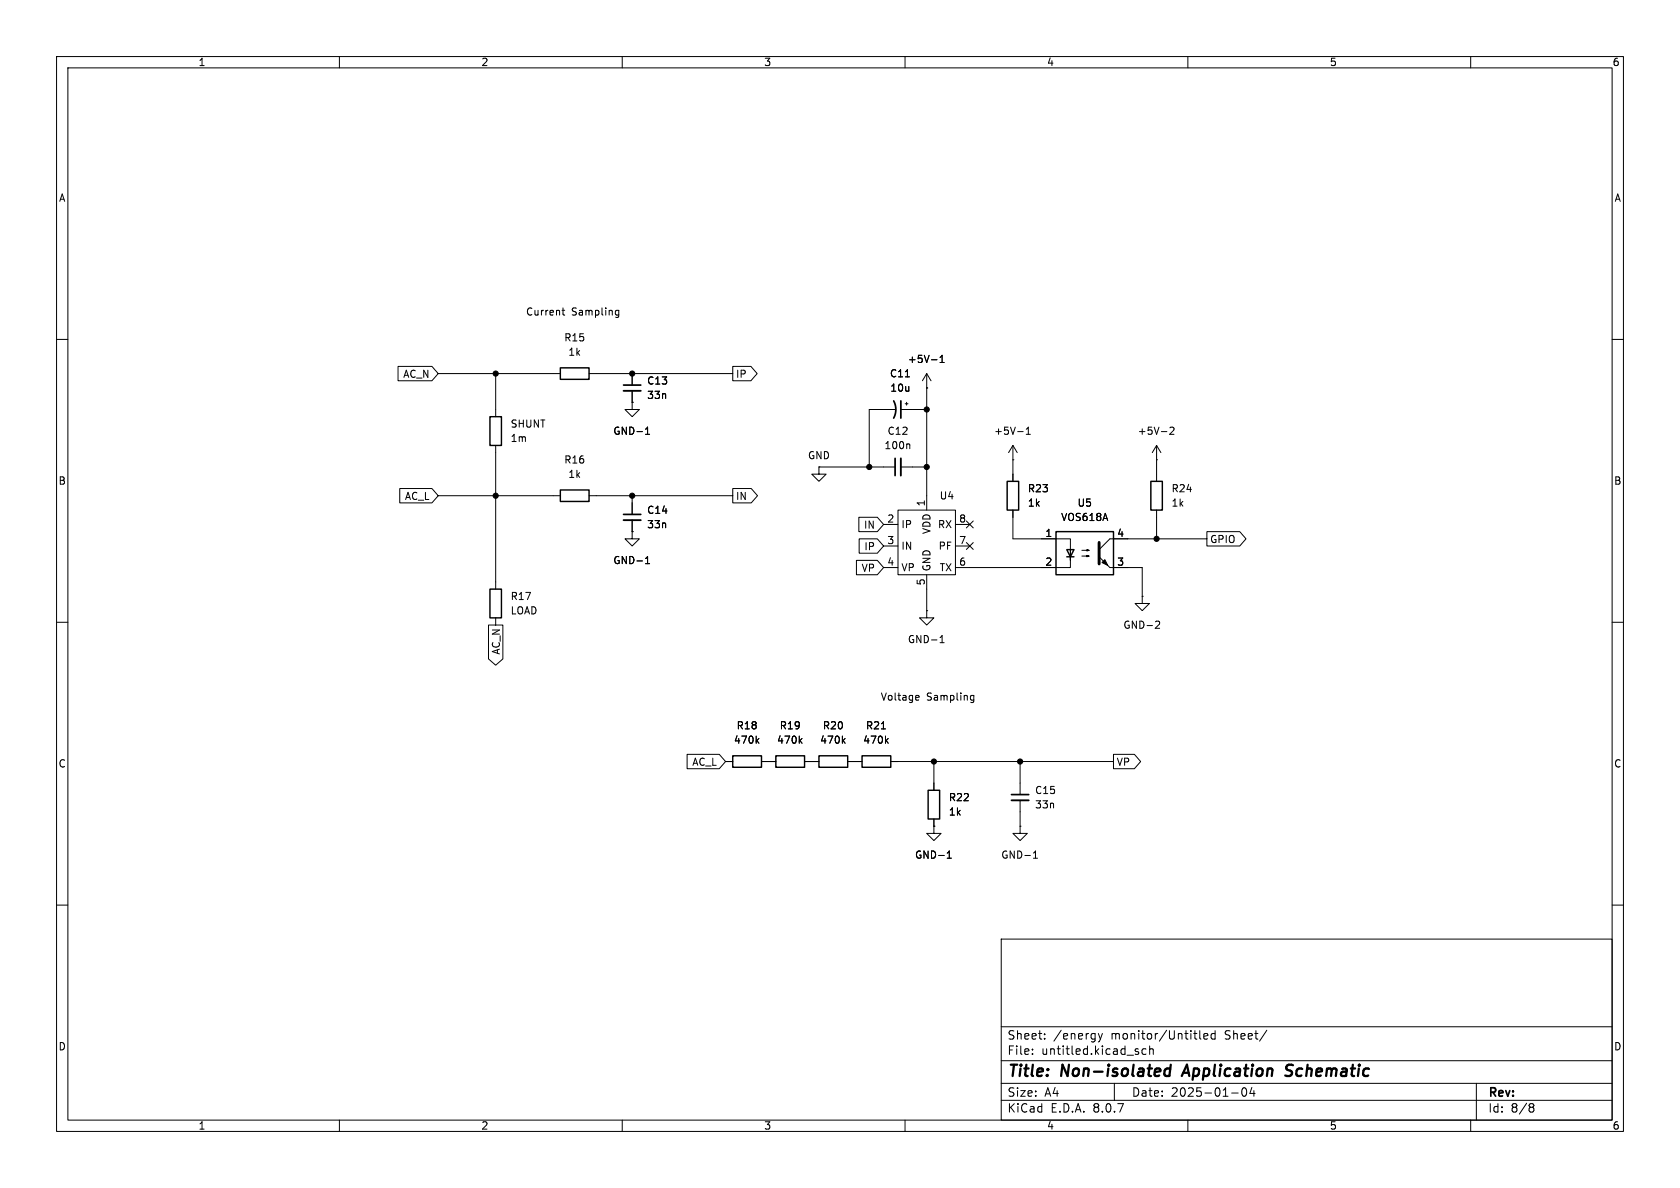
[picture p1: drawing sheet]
<svg xmlns="http://www.w3.org/2000/svg" width="297mm" height="210mm" viewBox="0 0 297 210" stroke-linecap="round" stroke-linejoin="round" font-family="sans-serif">
<g fill="none" stroke="#000" stroke-width=".18">
<path d="M10 10h277v190h-277zM12 12h273v186h-273zM60 10v2M110 10v2M160 10v2M210 10v2M260 10v2M99.4 54.9h.4M99.5 54.4v1.1l.3 .2M108.9 54.9h.5M108.9 55.6h.5M109.4 54.9v1l-.3 .2h-.3"/>
<path d="M10 60h2M70.4 64.8h6l1.1 1.2-1.1 1.3h-6zM77.5 66h21.6M87.6 66v7.7M87.6 78.7v25.4M104.1 66h25.4M111.8 71.1v1.3h1.2l-1.2 1.3-1.3-1.3h1.3M111.8 71.1h.1M111.8 66v2.1M111.8 69.1v2M114.1 76.8h.7M114.1 75.9l.4-.4v1.3"/>
<path d="M129.5 64.8h3.2l1.2 1.2-1.2 1.3h-3.2zM158.2 72.4h-4.5v10.2M159.3 72.4h4.5M160 71.4h.5M160.1 66.6h.7M160.3 71.1v.5M160.7 78.5l.1 .2v.6M163.8 68.6h.1M163.8 66l-.7 1.3M163.8 66v24.2M163.8 66l.8 1.3M164.7 63.6h.9"/>
<path d="M166.2 64.1h.7M166.2 63.2l.4-.4v1.3M179.1 78.7v6.4M179.1 78.7l-.8 1.3M179.1 78.7l.7 1.3M179.9 76.3h1M181.4 76.8h.8M181.4 75.9l.4-.4v1.3M204.5 78.7v6.4M204.5 78.7l-.8 1.3M204.5 78.7l.7 1.3M206.8 75.6l.5-.1 .3 .4-.8 .9h.8"/>
<path d="M285 60h2M70.7 86.4h5.7l1.1 1.2-1.1 1.3h-5.7zM77.5 87.6h21.6M104.1 87.6h25.4M111.8 94v1.3h1.2l-1.2 1.2-1.3-1.2h1.3M111.8 94h.1M111.8 87.6v3.3M111.8 91.9v2.1M114.1 98.7l.4-.3v1.2M114.1 99.6h.7M129.5 86.4h3.3l1.1 1.2-1.1 1.3h-3.3zM144.8 82.6v1.2h1.2l-1.2 1.3-1.3-1.3h1.3"/>
<path d="M144.8 82.6h.1M144.8 82.6h13.4M151.4 99.1h3.7l1.1 1.2-1.1 1.3h-3.7zM151.8 91.4h3.3l1.1 1.3-1.1 1.3h-3.3zM151.9 95.2h3.2l1.1 1.3-1.1 1.3h-3.2zM156.2 92.7h2.5M156.2 96.5h2.5M158.7 90.2h10.2v11.4h-10.2zM159.3 82.6h4.5M168.9 92.7h2.5M168.9 96.5h2.5M170.8 95.9l1.3 1.2"/>
<path d="M170.8 92.1l1.3 1.2M172.1 92.1l-1.3 1.2M172.1 95.9l-1.3 1.2M179.1 81.3h.1M179.1 90.2v5.1h10.1v3.8v-1.9M189.2 98.4v1.9h-20.3M191.3 98.3h1.2l-.3 .1v-.2l.3 .1M191.3 97.3h1.2l-.3 .1v-.2l.3 .1M204.5 81.3h.1M204.5 90.2v5.1M213.4 94h5.8l1.1 1.3-1.1 1.2h-5.8zM213.4 95.3h-17.2l-1.9 1.9"/>
<path d="M10 110h2M86.4 110.5h2.5v6l-1.3 1.1-1.2-1.1zM87.6 109.2v1.3M156.2 100.3h2.5M163.8 108v1.2h1.3l-1.3 1.3-1.2-1.3h1.2M163.8 108h.1M163.8 101.6v6.4M166.2 112.7l.4-.4v1.3M166.2 113.6h.7M196.2 100.3h5.7v5.1M201.9 105.4v1.3h1.3l-1.3 1.3-1.2-1.3h1.2M201.9 105.4h.1"/>
<path d="M204.5 109.8l.4 .1 .1 .3-.8 .9h.8M285 110h2M121.5 133.3h5.7l1.1 1.3-1.1 1.3h-5.7zM128.3 134.6h1.2M133.8 130.9l.4 .5M134.2 130.5l-.5 .5M134.6 134.6h2.6M141.4 130.9l.4 .5M141.8 130.5l-.5 .5M142.2 134.6h2.6M149 130.9l.4 .5M149.4 130.5l-.5 .5"/>
<path d="M149.9 134.6h2.5M155.8 128.8h.7M156.7 130.9l.3 .5M157 130.5l-.5 .5M157.5 134.6h39.3M162.1 122.9l.3 .1 .1 .2-.6 .2M162.4 123.7l-.3 .1M165.1 134.6v5.1M171.7 123.7h.5M171.7 123h.5M172.2 122.9v1.1l-.3 .2-.3-.1M180.3 134.6v5.9"/>
<path d="M196.8 133.3h3.7l1.2 1.3-1.2 1.3h-3.7zM165.1 146.1v1.2h1.3l-1.3 1.3-1.3-1.3h1.3M165.1 146.1h.1M165.1 144.8v1.3M167.5 151.7h.7M167.5 150.8l.3-.4v1.3M180.3 146.1v1.2h1.3l-1.3 1.3-1.2-1.3h1.2M180.3 146.1h.1M180.3 141.5v4.6M182.7 151.7h.7M182.7 150.8l.4-.4v1.3M10 160h2"/>
<path d="M177 166h108v32h-108zM285 160h2M60 198v2M110 198v2M160 198v2M177 194.5h108M177 191.5h108M177 187.5h108M177 181.5h108M182.5 186.3v.1M182.5 185.5v.1M184.7 183.6v.1"/>
<path d="M184.7 182.8v.1M194.2 182.7l.3 1M194.5 183.7l-.1 .4-.2 .1M194.9 182.7l-.4 1M197 191.5v3M201.2 186v.3M202.6 185.5l-.4-.1-.3 .3v.4l.1 .2h.6M203.2 185.5l.3-.1 .3 .1 .1 .9M203.2 184.9v1.5M210 198v2M212.1 182.2v1.3l.2 .2M212.8 183.2l.7-.1v-.3l-.5-.1-.2 .2 .1 .7h.6"/>
<path d="M214.8 182.8l-.4-.1-.3 .3v.4l.1 .2h.6M214.8 182.2v1.5M217.7 193.2h1.2M219.7 192.4a.81 .81 0 0 0 .3 1.4l.2-.1 .2-.5-.2-.8M221.3 192.2l-.3 1.1h.9M221.7 192.8v1M224 182.1l-1.3 2M260 198v2M261 191.5v6.5M270.6 195.1l.4 .1 .2 .2-.3 .3M270.6 195.7h.3M270.9 195.7l.2 .2 .1 .4-.2 .2-.4 .1"/>
</g>
<path d="M206.9 189a.66 .66 0 0 0-1 .3l-.1 .5 .2 .3 .2 .1 .5-.1M207 188.2l-.3 2M209.8 188.2l-.9 2M228.3 190a.85 .85 0 0 1-1.1 .1M228.3 188.2l-.7 .1a.46 .46 0 0 0-.2 .5 .46 .46 0 0 0 .3 .4l.6 .2" fill="none" stroke="#000" stroke-width=".4"/>
<g fill="none" stroke="#000" stroke-width=".25">
<path d="M86.6 73.7h2v5h-2zM99.1 65h5v2.1h-5zM99.1 86.6h5v2h-5zM178.1 85.1h2v5.1h-2zM186.7 94h10.1v7.6h-10.1zM188.6 97.2h1.3l-.7 1.2zM188.6 98.4h1.3M203.5 85.1h2v5.1h-2zM86.6 104.1h2v5.1h-2zM129.5 133.6h5.1v2h-5.1zM137.2 133.6h5v2h-5zM144.8 133.6h5.1v2h-5.1z"/>
<path d="M152.4 133.6h5.1v2h-5.1zM164.1 139.7h2v5.1h-2z"/>
</g>
<g fill="#000" stroke="#000" stroke-width=".18">
<path d="M194.8 99.4l.5-.5 .5 1zM194.3 98.4l1.9 1.9z"/>
<circle cx="87.6" cy="66" r=".46"/>
<circle cx="111.8" cy="66" r=".46"/>
<circle cx="163.8" cy="72.4" r=".46"/>
<circle cx="87.6" cy="87.6" r=".46"/>
<circle cx="111.8" cy="87.6" r=".46"/>
<circle cx="153.7" cy="82.6" r=".46"/>
<circle cx="163.8" cy="82.6" r=".46"/>
<circle cx="204.5" cy="95.3" r=".46"/>
<circle cx="165.1" cy="134.6" r=".46"/>
<circle cx="180.3" cy="134.6" r=".46"/>
</g>
<path d="M194.3 95.9v3.8" fill="none" stroke="#000" stroke-width=".51"/>
<path d="M110.2 68.1h3.1M158 70.9a3.2 3.2 0 0 1 0 3M159.3 70.9v3M110.2 90.9h3.1M158.2 81v3.1M178.8 140.5h3.1" fill="none" stroke="#000" stroke-width=".3"/>
<path d="M110.2 69.1h3.1M110.2 91.9h3.1M159.3 81v3.1M178.8 141.5h3.1" fill="none" stroke="#000" stroke-width=".33"/>
<g font-size="2.8">
<text x="178" y="190.9">Title:</text>
<text x="187.7" y="190.9">Non-isolated</text>
<text x="210.1" y="190.9">Application</text>
<text x="229" y="190.9">Schematic</text>
</g>
<g font-size="2.1">
<text x="178" y="184">Sheet:</text>
<text x="186.2" y="184">/energy</text>
<text x="196.5" y="184">monitor/Untitled</text>
<text x="216.7" y="184">Sheet/</text>
<text x="178" y="186.7">File:</text>
<text x="184.1" y="186.7">untitled.kicad_sch</text>
<text x="178" y="196.9">KiCad</text>
<text x="178" y="194.1">Size:</text>
<text x="184.7" y="194.1">A4</text>
<text x="185.7" y="196.9">E.D.A.</text>
<text x="193.3" y="196.9">8.0.7</text>
<text x="200" y="194.1">Date:</text>
<text x="207" y="194.1">2025-01-04</text>
<text x="263" y="194.3">Rev:</text>
<text x="263" y="196.9">Id:</text>
<text x="267.1" y="196.9">8/8</text>
</g>
<g font-size="1.8">
<text x="35" y="11.9">1</text>
<text x="85" y="11.9">2</text>
<text x="135" y="11.9">3</text>
<text x="185" y="11.9">4</text>
<text x="235" y="11.9">5</text>
<text x="285" y="11.9">6</text>
<text x="10.3" y="35.9">A</text>
<text x="285.3" y="35.9">A</text>
<text x="92.9" y="56">Current</text>
<text x="101" y="56">Sampling</text>
<text x="99.7" y="60.6">R15</text>
<text x="100.4" y="63.1">1k</text>
<text x="160.4" y="64.4">+5V-1</text>
<text x="71.2" y="67">AC_N</text>
<text x="114.3" y="68.2">C13</text>
<text x="114.3" y="70.7">33n</text>
<text x="130" y="67">IP</text>
<text x="157.2" y="66.9">C11</text>
<text x="157.3" y="69.4">10u</text>
<text x="90.2" y="75.8">SHUNT</text>
<text x="108.3" y="77.1">GND-1</text>
<text x="156.8" y="77.1">C12</text>
<text x="175.6" y="77.1">+5V-1</text>
<text x="201" y="77.1">+5V-2</text>
<text x="90.2" y="78.3">1m</text>
<text x="99.7" y="82.1">R16</text>
<text x="142.7" y="81.4">GND</text>
<text x="156.3" y="79.6">100n</text>
<text x="10.3" y="85.9">B</text>
<text x="71.5" y="88.6">AC_L</text>
<text x="100.4" y="84.7">1k</text>
<text x="130" y="88.6">IN</text>
<text x="163.6" y="89.6" transform="rotate(-90 163.6 89.6)">1</text>
<text x="166" y="88.5">U4</text>
<text x="181.6" y="87.2">R23</text>
<text x="181.6" y="89.8">1k</text>
<text x="190.4" y="89.8">U5</text>
<text x="207" y="87.2">R24</text>
<text x="207" y="89.8">1k</text>
<text x="285.3" y="85.9">B</text>
<text x="114.3" y="91">C14</text>
<text x="114.3" y="93.6">33n</text>
<text x="152.6" y="93.7">IN</text>
<text x="156.8" y="92.5">2</text>
<text x="159.3" y="93.6">IP</text>
<text x="164.7" y="94.5" transform="rotate(-90 164.7 94.5)">VDD</text>
<text x="165.7" y="93.6">RX</text>
<text x="169.5" y="92.5">8</text>
<text x="184.7" y="95">1</text>
<text x="187.5" y="92.3">VOS618A</text>
<text x="197.4" y="95">4</text>
<text x="108.3" y="99.9">GND-1</text>
<text x="152.2" y="101.3">VP</text>
<text x="152.7" y="97.5">IP</text>
<text x="156.8" y="96.3">3</text>
<text x="156.8" y="100.1">4</text>
<text x="159.3" y="97.4">IN</text>
<text x="159.3" y="101.2">VP</text>
<text x="164.7" y="101.1" transform="rotate(-90 164.7 101.1)">GND</text>
<text x="165.8" y="97.4">PF</text>
<text x="166" y="101.2">TX</text>
<text x="169.5" y="100.1">6</text>
<text x="169.5" y="96.3">7</text>
<text x="184.7" y="100.1">2</text>
<text x="197.4" y="100.1">3</text>
<text x="213.8" y="96.2">GPIO</text>
<text x="90.2" y="106.3">R17</text>
<text x="163.6" y="103.6" transform="rotate(-90 163.6 103.6)">5</text>
<text x="90.2" y="108.8">LOAD</text>
<text x="160.4" y="113.9">GND-1</text>
<text x="198.5" y="111.4">GND-2</text>
<text x="88.6" y="115.8" transform="rotate(-90 88.6 115.8)">AC_N</text>
<text x="155.6" y="124.1">Voltage</text>
<text x="163.8" y="124.1">Sampling</text>
<text x="129.7" y="131.7">470k</text>
<text x="130.1" y="129.1">R18</text>
<text x="137.3" y="131.7">470k</text>
<text x="137.8" y="129.1">R19</text>
<text x="144.9" y="131.7">470k</text>
<text x="145.4" y="129.1">R20</text>
<text x="152.5" y="131.7">470k</text>
<text x="153" y="129.1">R21</text>
<text x="10.3" y="135.9">C</text>
<text x="122.3" y="135.6">AC_L</text>
<text x="197.3" y="135.6">VP</text>
<text x="285.3" y="135.9">C</text>
<text x="167.6" y="141.8">R22</text>
<text x="182.9" y="140.6">C15</text>
<text x="182.9" y="143.1">33n</text>
<text x="167.6" y="144.4">1k</text>
<text x="161.7" y="152">GND-1</text>
<text x="176.9" y="152">GND-1</text>
<text x="10.3" y="185.9">D</text>
<text x="285.3" y="185.9">D</text>
<text x="35" y="199.9">1</text>
<text x="85" y="199.9">2</text>
<text x="135" y="199.9">3</text>
<text x="185" y="199.9">4</text>
<text x="235" y="199.9">5</text>
<text x="285" y="199.9">6</text>
</g>
</svg>
